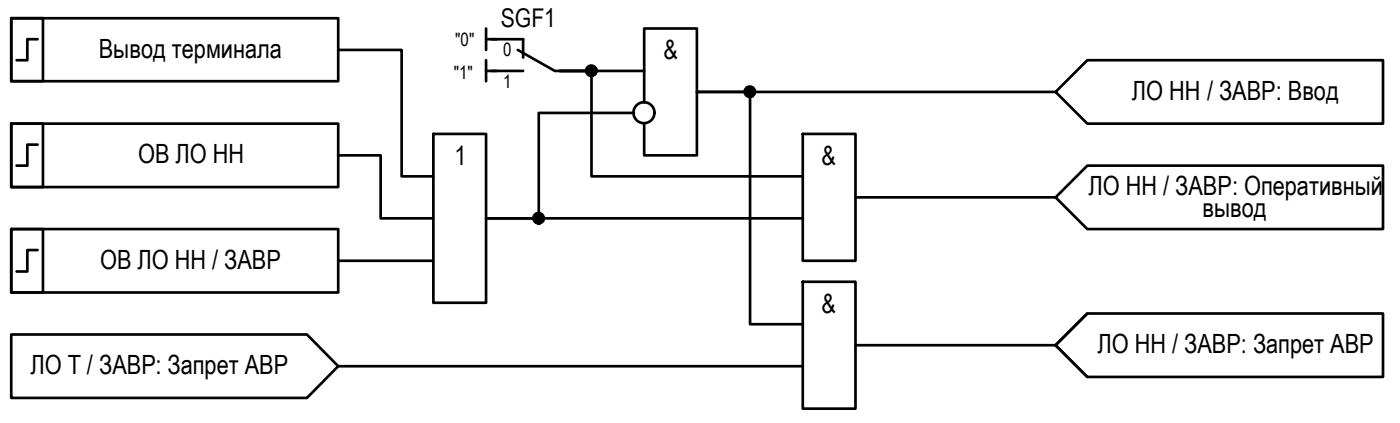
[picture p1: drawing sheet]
<svg xmlns="http://www.w3.org/2000/svg" width="133mm" height="40mm" viewBox="0 0 133 40" stroke-linecap="round" stroke-linejoin="round" font-family="sans-serif">
<!-- layer: 0 -->
<g fill="none" stroke="#000" stroke-width=".25">
<path d="M1.1 11.7h3v6h-3zM1.1 11.7h31v6h-31zM1.1 1.7h3v6h-3zM1.1 1.7h31v6h-31zM3.6 13.7h-1v2h-1M3.6 3.7h-1v2h-1M32.1 14.7h4v6h5M32.1 4.7h6v12h3M41.1 12.7h5v16h-5zM46.1 2.7v2M46.1 5.7v2M46.1 3.7h1"/>
<path d="M46.1 6.7h1M60.1 10.7h-9v10h-5h30M61.1 6.7h-8h3v10h20M61.1 9.7v-7h4.9v12h-4.9v-3M76.1 12.7h5v12h-5zM81.1 18.7h18.9M100 8.7l3-3h28.1v6h-28.1zM100 8.7h-34h5.1v22h5M100 18.7l3-3h28.1v6h-28.1zM1.1 31.7h28l3 3-3 3h-28zM1.1 21.7h3v6h-3zM1.1 21.7h31v6h-31z"/>
<path d="M3.6 23.7h-1v2h-1M32.1 34.7h44M32.1 24.7h9M76.1 26.7h5v12h-5zM81.1 32.7h18.9M100 32.7l3-3h28.1v6h-28.1zM103 29.7l-3 3 3 3"/>
<circle cx="56" cy="6.7" r=".49"/>
<circle cx="61" cy="10.7" r=".99"/>
<circle cx="71.1" cy="8.7" r=".49"/>
<circle cx="51" cy="20.7" r=".49"/>
</g>
<path d="M46.6 3.7h3v1.8M46.6 6.7h3M49.1 4.7l3.5 2h2.9" fill="none" stroke="#000" stroke-width=".25"/>
<!-- layer: 0 -->
<g fill="#000" stroke="#000" stroke-width=".09">
<path d="M55.7 6.4h.7zM56 7.2h.2zM56 6.2h.1zM71 9.2h.2zM71 8.2h.1zM51 20.2h.1z"/>
<path d="M56 7.2h.1zM56 7.2h.1z"/>
<path d="M56 6.2h.2zM56 6.2h.2z"/>
<path d="M56 6.2l.2 .1zM55.9 6.3h.3z"/>
<path d="M55.9 6.3h.4zM55.8 6.3h.5z"/>
<path d="M55.9 7.2h.3zM55.9 7.2h.3z"/>
<path d="M55.8 6.3h.5zM55.8 6.3h.5z"/>
<path d="M55.8 7.2h.5zM55.8 7.2h.4z"/>
<path d="M55.8 6.3h.6zM55.8 6.3h.6z"/>
<path d="M55.8 7.1h.5zM55.8 7.1l.5 .1z"/>
<path d="M55.8 6.3h.6zM55.8 6.3h.6z"/>
<path d="M55.8 7.1h.6zM55.8 7.1h.6z"/>
<path d="M55.8 7.1h.6zM55.8 7.1h.5z"/>
<path d="M55.8 6.3l.6 .1zM55.8 6.3l.6 .1zM55.7 6.4h.7z"/>
<path d="M55.7 6.4h.8zM55.7 6.4h.8z"/>
<path d="M55.7 7l.7 .1zM55.7 7l.7 .1z"/>
<path d="M55.7 7.1h.7zM55.7 7.1h.7z"/>
<path d="M55.6 6.4l.9 .1zM55.6 6.4l.9 .1z"/>
<path d="M55.6 7h.9zM55.6 7h.8z"/>
<path d="M55.6 6.5h.9zM55.6 6.5h.9z"/>
<path d="M55.6 6.5l1 .1zM55.6 6.5l1 .1z"/>
<path d="M55.6 6.9h.9zM55.6 6.9h.9z"/>
<path d="M55.6 6.9h.9zM55.6 6.9l.9 .1z"/>
<path d="M55.6 6.6h1zM55.6 6.6h1h-1z"/>
<path d="M55.6 6.6l1 .1zM55.6 6.6l1 .1z"/>
<path d="M55.5 6.7h1.1zM55.5 6.7h1.1z"/>
<path d="M55.5 6.7l1.1 .1zM55.5 6.7l1.1 .1z"/>
<path d="M55.5 6.8h1.1zM55.5 6.8h1.1z"/>
<path d="M55.6 6.8h1zM55.6 6.8h1z"/>
<path d="M55.6 6.8h1zM55.6 6.8l.9 .1z"/>
<path d="M71 9.2h.1zM71 9.2h.1z"/>
<path d="M71 8.2h.2zM71 8.2h.2z"/>
<path d="M71 8.2h.2zM70.9 8.2h.3z"/>
<path d="M70.9 8.2h.4zM70.9 8.2h.4z"/>
<path d="M70.9 9.2h.3zM70.9 9.2h.3z"/>
<path d="M70.9 8.2l.4 .1zM70.9 8.2l.4 .1z"/>
<path d="M70.9 9.2h.4zM70.9 9.2h.3z"/>
<path d="M70.8 8.3h.5zM70.8 8.3h.5z"/>
<path d="M70.8 9.1h.5zM70.8 9.1l.5 .1z"/>
<path d="M70.8 8.3h.6zM70.8 8.3h.6z"/>
<path d="M70.8 9.1h.5zM70.8 9.1h.5z"/>
<path d="M70.7 8.3l.7 .1zM70.7 8.3l.7 .1z"/>
<path d="M70.7 9.1h.7zM70.7 9.1h.6z"/>
<path d="M70.7 8.4h.8zM70.7 8.4h.8z"/>
<path d="M70.7 9.1h.7zM70.7 9.1h.7z"/>
<path d="M70.7 8.4l.8 .1zM70.7 8.4l.8 .1z"/>
<path d="M70.7 8.5h.8zM70.7 8.5h.8z"/>
<path d="M70.7 9h.8zM70.7 9h.8z"/>
<path d="M70.7 9h.8zM70.7 9l.7 .1z"/>
<path d="M70.6 8.5h.9zM70.6 8.5h.9z"/>
<path d="M70.6 8.5l1 .1zM70.6 8.5l1 .1z"/>
<path d="M70.6 8.9h.9zM70.6 8.9h.9z"/>
<path d="M70.6 8.9h.9zM70.6 8.9l.9 .1z"/>
<path d="M70.6 8.6h1zM70.6 8.6h1z"/>
<path d="M70.6 8.6l1 .1zM70.6 8.6l1 .1z"/>
<path d="M70.6 8.7h1zM70.6 8.7h1z"/>
<path d="M70.6 8.7l1 .1zM70.6 8.7l1 .1z"/>
<path d="M70.6 8.8h1zM70.6 8.8h1z"/>
<path d="M70.6 8.8h1zM70.6 8.8h1z"/>
<path d="M70.6 8.8h1zM70.6 8.8l.9 .1z"/>
<path d="M51 21.2h.1zM51 21.2h.1zM51 21.2h.2z"/>
<path d="M51 20.2h.2zM51 20.2h.2z"/>
<path d="M51 20.2h.2zM50.9 20.2h.3z"/>
<path d="M50.9 20.2l.4 .1zM50.9 20.2l.4 .1z"/>
<path d="M50.9 21.2h.3zM50.9 21.2h.3z"/>
<path d="M50.9 20.3h.4zM50.8 20.3h.5z"/>
<path d="M50.9 21.2h.4zM50.9 21.2h.3z"/>
<path d="M50.8 20.3h.6zM50.8 20.3h.6z"/>
<path d="M50.8 21.2h.5zM50.8 21.2h.5z"/>
<path d="M50.8 20.3l.6 .1zM50.8 20.3l.6 .1z"/>
<path d="M50.8 21.1h.6zM50.8 21.1l.5 .1z"/>
<path d="M50.7 21.1h.7zM50.7 21.1h.7z"/>
<path d="M50.7 21.1h.7zM50.7 21.1h.7z"/>
<path d="M50.7 20.4h.7zM50.7 20.4h.7z"/>
<path d="M50.7 20.4h.7zM50.7 20.4h.7z"/>
<path d="M50.7 20.4h.8zM50.7 20.4h.8z"/>
<path d="M50.7 21l.7 .1zM50.7 21l.7 .1z"/>
<path d="M50.6 20.4l.9 .1zM50.6 20.4l.9 .1z"/>
<path d="M50.6 21h.9zM50.6 21h.8z"/>
<path d="M50.6 20.5h.9zM50.6 20.5h.9z"/>
<path d="M50.6 20.5l.9 .1zM50.6 20.5l.9 .1z"/>
<path d="M50.6 20.6h1zM50.6 20.6h1z"/>
<path d="M50.6 20.9h.9zM50.6 20.9h.9z"/>
<path d="M50.6 20.9h.9zM50.6 20.9h.9z"/>
<path d="M50.6 20.9h.9zM50.6 20.9l.9 .1z"/>
<path d="M50.6 20.6l1 .1zM50.6 20.6l1 .1z"/>
<path d="M50.6 20.7h1zM50.6 20.7h1z"/>
<path d="M50.6 20.7l1 .1v-.1zM50.6 20.7l1 .1h-1z"/>
<path d="M50.6 20.8h1zM50.6 20.8h1z"/>
<path d="M50.6 20.8h1zM50.6 20.8l.9 .1z"/>
</g>
<g font-size="2.5">
<text x="9.4" y="5.5">Вывод терминала</text>
<text x="62.9" y="5.6">&amp;</text>
<text x="107.3" y="9.4">ЛО НН / ЗАВР: Ввод</text>
<text x="13.1" y="15.5">ОВ ЛО НН</text>
<text x="43.1" y="15.6">1</text>
<text x="77.9" y="15.6">&amp;</text>
<text x="103.2" y="18.4">ЛО НН / ЗАВР: Оперативный</text>
<text x="114" y="20.5">вывод</text>
<text x="9.5" y="25.5">ОВ ЛО НН / ЗАВР</text>
<text x="77.9" y="29.6">&amp;</text>
<text x="2.9" y="35.5">ЛО Т / ЗАВР: Запрет АВР</text>
<text x="104" y="33.5">ЛО НН / ЗАВР: Запрет АВР</text>
</g>
<text font-size="2.4" x="47.5" y="2.6">SGF1</text>
<g font-size="1.7">
<text x="43.1" y="4.4">&quot;0&quot;</text>
<text x="47.7" y="5.3">0</text>
<text x="43" y="7.5">&quot;1&quot;</text>
<text x="47.7" y="8.3">1</text>
</g>
</svg>
